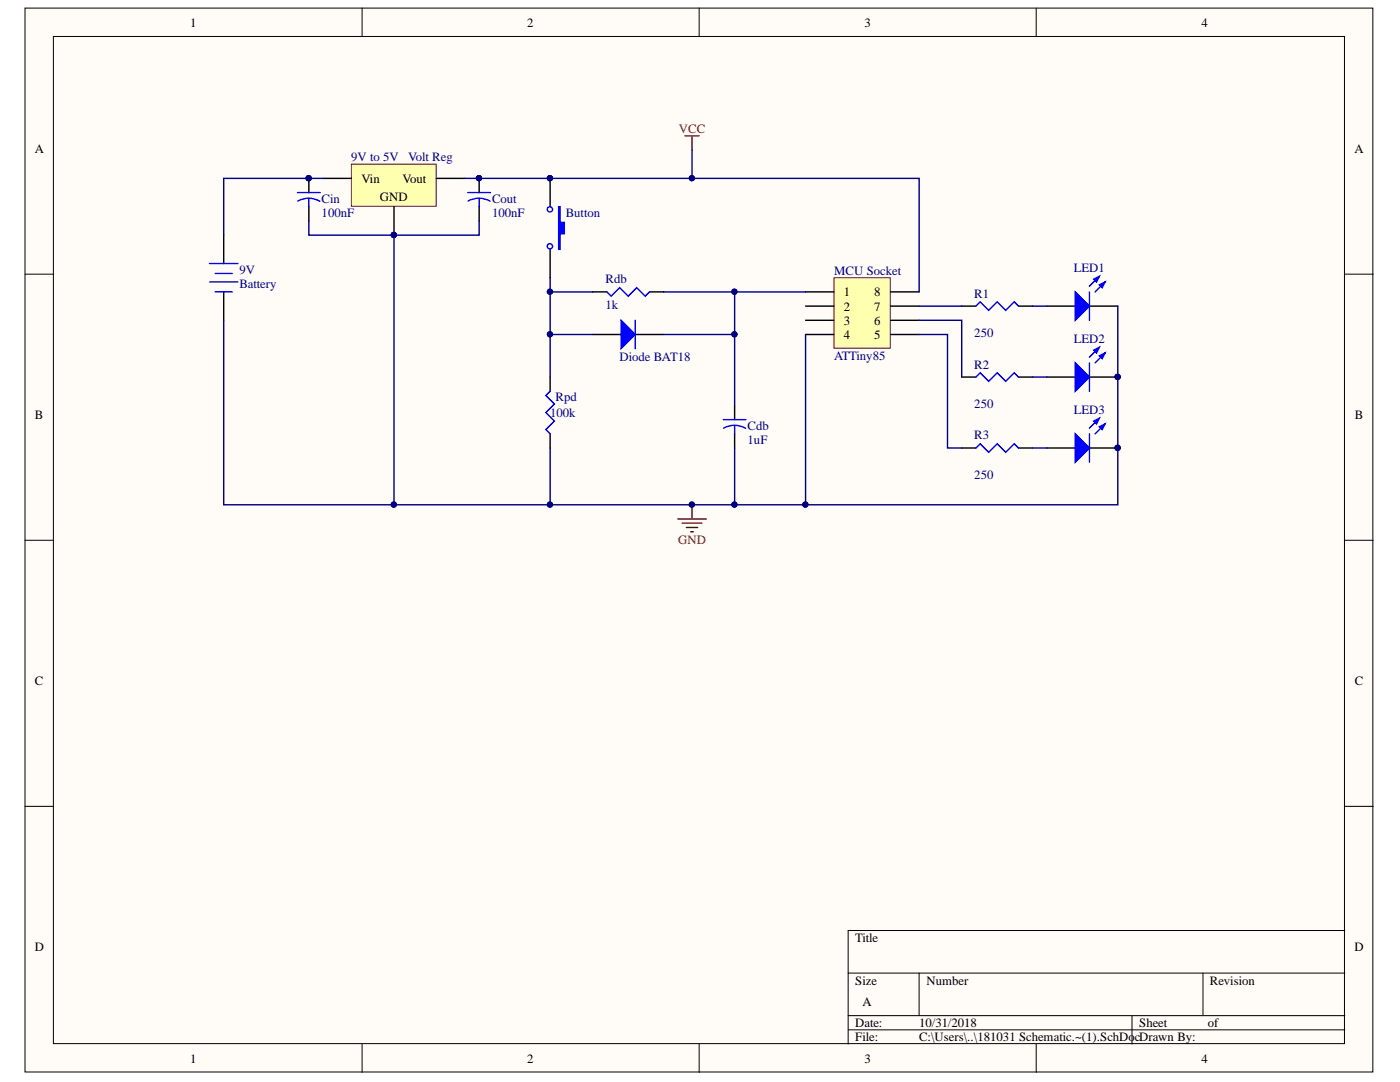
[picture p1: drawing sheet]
<svg xmlns="http://www.w3.org/2000/svg" width="279mm" height="216mm" viewBox="0 0 279 216" stroke-linecap="round" stroke-linejoin="round" font-family="sans-serif">
<g fill="#fffcf8" stroke="#000" stroke-width=".2">
<path d="M5 1.6h269v212.3h-269z"/>
<path d="M10.7 7.3h257.6v200.9h-257.6z"/>
</g>
<g fill="none" stroke="#000" stroke-width=".2">
<path d="M72.3 1.6v5.7M139.5 1.6v5.7M206.8 1.6v5.7M5 54.7h5.7M268.4 54.7h5.7M5 107.8h5.7M268.4 107.8h5.7M5 160.9h5.7M268.4 160.9h5.7M169.3 194.2h99.1M183.4 194.2v8.5M240.1 194.2v8.5"/>
<path d="M268.4 185.7h-99.1v22.6M72.3 208.3v5.7M139.5 208.3v5.7M169.3 202.7h99.1M169.3 205.5h99.1M206.8 208.3v5.7M225.9 202.7v5.6"/>
</g>
<path d="M191.9 61.1h2.9M203.3 61.1h2.8" fill="none" stroke="#000" stroke-width=".28"/>
<path d="M194.8 61.1l.8-.9 1.7 1.7 1.7-1.7 1.7 1.7 1.7-1.7 .9 .9" fill="none" stroke="#00f" stroke-width=".28"/>
<path d="M166.4 55.4h11.3v14.1h-11.3z" fill="#ffffb0" stroke="#800000" stroke-width=".2"/>
<path d="M109.8 35.6v5.7M109.8 49.8v5.6M160.8 58.2h5.6M177.8 58.2h5.6M160.8 61.1h5.6M160.8 63.9h5.6M160.8 66.7h5.6M177.8 61.1h5.6M177.8 63.9h5.6M177.8 66.7h5.6" fill="none" stroke="#000" stroke-width=".28"/>
<path d="M135.3 103.6h5.6M136.1 104.4h4M137 105.3h2.2M137.8 106.1h.6M138.1 100.7v2.9" fill="none" stroke="#800000" stroke-width=".28"/>
<g fill="#000080" stroke="#000080" stroke-width=".2">
<circle cx="138.1" cy="100.7" r=".52"/>
<circle cx="109.7" cy="35.6" r=".52"/>
</g>
<path d="M111.5 41.3h.3v3.1h.8v2.2h-.8v3.2h-.3z" fill-rule="evenodd" fill="#00f"/>
<g fill="none" stroke="#00f" stroke-width=".28">
<path d="M111.5 41.3h.3v3.1h.8v2.2h-.8v3.2h-.3z"/>
<circle cx="109.7" cy="49.1" r=".52"/>
<circle cx="109.7" cy="41.8" r=".52"/>
</g>
<g fill="#000080" stroke="#000080" stroke-width=".2">
<circle cx="109.7" cy="35.6" r=".52"/>
<circle cx="223" cy="89.4" r=".52"/>
</g>
<path d="M208.9 89.4h5.7M217.4 89.4h5.7" fill="none" stroke="#000" stroke-width=".28"/>
<path d="M214.6 86.6l2.8 2.8-2.8 2.8z" fill="#00f"/>
<path d="M214.6 86.6l2.8 2.8-2.8 2.8zM219.4 83.4l-2 2M220.5 84.6l-1.9 2" fill="none" stroke="#00f" stroke-width=".28"/>
<path d="M219.4 85.1l1.1-.5-.5 1.1z" fill="#00f"/>
<path d="M219.4 85.1l1.1-.5-.5 1.1z" fill="none" stroke="#00f" stroke-width=".28"/>
<path d="M218.3 84l1.1-.6-.6 1.2z" fill="#00f"/>
<path d="M217.4 86.6v5.6M218.3 84l1.1-.6-.6 1.2z" fill="none" stroke="#00f" stroke-width=".28"/>
<circle cx="223" cy="89.4" r=".52" fill="#000080" stroke="#000080" stroke-width=".2"/>
<path d="M208.9 61.1h5.7M217.4 61.1h5.7" fill="none" stroke="#000" stroke-width=".28"/>
<path d="M214.6 58.2l2.8 2.9-2.8 2.8z" fill="#00f"/>
<path d="M214.6 58.2l2.8 2.9-2.8 2.8zM219.4 55.1l-2 2M220.5 56.3l-1.9 1.9" fill="none" stroke="#00f" stroke-width=".28"/>
<path d="M219.4 56.8l1.1-.5-.5 1.1z" fill="#00f"/>
<path d="M219.4 56.8l1.1-.5-.5 1.1z" fill="none" stroke="#00f" stroke-width=".28"/>
<path d="M218.3 55.7l1.1-.6-.6 1.2z" fill="#00f"/>
<path d="M217.4 58.2v5.7M218.3 55.7l1.1-.6-.6 1.2z" fill="none" stroke="#00f" stroke-width=".28"/>
<path d="M208.9 75.2h5.7M217.4 75.2h5.7" fill="none" stroke="#000" stroke-width=".28"/>
<circle cx="223" cy="75.2" r=".52" fill="#000080" stroke="#000080" stroke-width=".2"/>
<path d="M214.6 72.4l2.8 2.8-2.8 2.9z" fill="#00f"/>
<path d="M214.6 72.4l2.8 2.8-2.8 2.9zM219.4 69.3l-2 2M220.5 70.4l-1.9 2" fill="none" stroke="#00f" stroke-width=".28"/>
<path d="M219.4 71l1.1-.6-.5 1.2z" fill="#00f"/>
<path d="M219.4 71l1.1-.6-.5 1.2z" fill="none" stroke="#00f" stroke-width=".28"/>
<path d="M218.3 69.9l1.1-.6-.6 1.1z" fill="#00f"/>
<path d="M41.8 56.3h5.7M41.8 52.6h5.7M42.9 54.6h3.4M42.9 58.2h3.4M217.4 72.4v5.7M218.3 69.9l1.1-.6-.6 1.1z" fill="none" stroke="#00f" stroke-width=".28"/>
<circle cx="223" cy="75.2" r=".52" fill="#000080" stroke="#000080" stroke-width=".2"/>
<path d="M44.6 46.9v5.7M44.6 58.2v5.7" fill="none" stroke="#000" stroke-width=".28"/>
<path d="M70.1 32.8h16.9v8.4h-16.9z" fill="#ffffb0" stroke="#800000" stroke-width=".2"/>
<g fill="none" stroke="#000" stroke-width=".28">
<path d="M61.6 35.6v2.8M64.5 35.6h5.6M87.1 35.6h5.7M95.6 35.6v2.8M61.6 41.3v2.8M78.6 41.3v5.6M95.6 41.3v2.8M118.3 58.2h2.8M129.6 58.2h2.8M109.8 75.2v2.9M118.3 66.7h5.7M126.8 66.7h5.6"/>
<path d="M191.9 75.2h2.9M203.3 75.2h2.8M109.8 86.6v2.8M191.9 89.4h2.9M203.3 89.4h2.8"/>
</g>
<g fill="#000080" stroke="#000080" stroke-width=".2">
<circle cx="78.6" cy="46.9" r=".52"/>
<circle cx="61.6" cy="35.6" r=".52"/>
<circle cx="95.6" cy="35.6" r=".52"/>
</g>
<path d="M59.4 38.4h4.5M61.6 39.6l1.4 .2 .8 .4M61.6 39.6h-.9l-1.3 .5M61.6 39.6v1.7M93.4 38.4h4.5M95.6 39.6l1.4 .2 .8 .4M95.6 39.6h-.9l-1.3 .5M95.6 39.6v1.7M121.1 58.2l.9 .9 1.7-1.7 1.7 1.7 1.7-1.7 1.7 1.7 .8-.9M109.8 78.1l-.9 .8 1.7 1.7-1.7 1.7 1.7 1.7-1.7 1.7 .9 .9M194.8 75.2l.8-.8 1.7 1.7 1.7-1.7 1.7 1.7 1.7-1.7 .9 .8M194.8 89.4l.8-.9 1.7 1.7 1.7-1.7 1.7 1.7 1.7-1.7 .9 .9" fill="none" stroke="#00f" stroke-width=".28"/>
<path d="M136.7 27.1h2.8M138.1 27.1v2.8" fill="none" stroke="#800000" stroke-width=".28"/>
<path d="M124 63.9l2.8 2.8-2.8 2.9z" fill="#00f"/>
<path d="M124 63.9l2.8 2.8-2.8 2.9zM126.8 63.9v5.7M144.3 83.7h4.6M146.6 84.9l1.4 .2 .8 .4M146.6 84.9l-.9 .1-1.3 .4M146.6 84.9v1.7" fill="none" stroke="#00f" stroke-width=".28"/>
<path d="M146.6 80.9v2.8M146.6 86.6v2.8" fill="none" stroke="#000" stroke-width=".28"/>
<g fill="none" stroke="#000080" stroke-width=".28">
<path d="M64.5 35.6h-19.9v11.3M138.1 29.9v5.7h-45.3M138.1 35.6h45.3v22.6M61.6 44.1v2.8h34v-2.8M78.6 46.9v53.8h31.2M109.8 55.4v2.8h8.5M109.8 58.2v8.5h8.5M132.4 58.2h14.2v8.5M146.6 58.2h14.2M44.6 63.9v36.8h34M109.8 66.7v8.5M132.4 66.7h14.2v14.2"/>
<path d="M160.8 66.7v34h-14.2M183.4 63.9h8.5v11.3M183.4 66.7h5.7v22.7h2.8M183.4 61.1h8.5M206.1 61.1h2.8M206.1 75.2h2.8M223.1 61.1v39.6h-62.3M109.8 89.4v11.3h36.8v-11.3M206.1 89.4h2.8"/>
</g>
<g fill="#000080" stroke="#000080" stroke-width=".2">
<circle cx="61.6" cy="35.6" r=".52"/>
<circle cx="78.6" cy="46.9" r=".52"/>
<circle cx="138.1" cy="35.6" r=".52"/>
<circle cx="109.7" cy="35.6" r=".52"/>
<circle cx="95.6" cy="35.6" r=".52"/>
<circle cx="109.7" cy="58.2" r=".52"/>
<circle cx="109.7" cy="66.7" r=".52"/>
<circle cx="78.6" cy="100.7" r=".52"/>
<circle cx="109.7" cy="100.7" r=".52"/>
<circle cx="146.6" cy="100.7" r=".52"/>
<circle cx="138.1" cy="100.7" r=".52"/>
<circle cx="146.6" cy="66.7" r=".52"/>
<circle cx="146.6" cy="58.2" r=".52"/>
<circle cx="160.7" cy="100.7" r=".52"/>
<circle cx="223" cy="75.2" r=".52"/>
<circle cx="223" cy="89.4" r=".52"/>
</g>
<g font-size="2.5">
<text x="38" y="5.3">1</text>
<text x="105.2" y="5.3">2</text>
<text x="172.5" y="5.3">3</text>
<text x="239.8" y="5.3">4</text>
<text x="6.9" y="30.4">A</text>
<text x="270.3" y="30.4">A</text>
<text x="72.1" y="36.4">Vin</text>
<text x="75.8" y="40.2">GND</text>
<text x="80.3" y="36.4">Vout</text>
<text x="168.4" y="59.1">1</text>
<text x="174.5" y="59.1">8</text>
<text x="168.4" y="62">2</text>
<text x="168.4" y="64.8">3</text>
<text x="174.5" y="62">7</text>
<text x="174.5" y="64.8">6</text>
<text x="168.4" y="67.6">4</text>
<text x="174.5" y="67.6">5</text>
<text x="6.9" y="83.5">B</text>
<text x="270.4" y="83.5">B</text>
<text x="6.9" y="136.6">C</text>
<text x="270.4" y="136.6">C</text>
<text x="6.9" y="189.7">D</text>
<text x="170.7" y="187.9">Title</text>
<text x="270.3" y="189.7">D</text>
<text x="170.7" y="196.5">Size</text>
<text x="184.9" y="196.5">Number</text>
<text x="241.5" y="196.5">Revision</text>
<text x="172.1" y="200.7">A</text>
<text x="170.7" y="204.9">Date:</text>
<text x="170.7" y="207.7">File:</text>
<text x="183.4" y="204.9">10/31/2018</text>
<text x="183.4" y="207.7">C:\Users\..\181031 Schematic.~(1).SchDocDrawn By:</text>
<text x="227.3" y="204.9">Sheet</text>
<text x="241.1" y="204.9">of</text>
<text x="38" y="212">1</text>
<text x="105.2" y="212">2</text>
<text x="172.5" y="212">3</text>
<text x="239.8" y="212">4</text>
</g>
<g font-size="2.5" fill="#800000">
<text x="135.5" y="26.5">VCC</text>
<text x="135.3" y="108.6">GND</text>
</g>
<g font-size="2.5" fill="#000080">
<text x="70.1" y="32.2">9V to 5V</text>
<text x="81.4" y="32.2">Volt Reg</text>
<text x="64.2" y="40.4">Cin</text>
<text x="98.2" y="40.4">Cout</text>
<text x="64.2" y="43.3">100nF</text>
<text x="98.2" y="43.3">100nF</text>
<text x="112.9" y="43.3">Button</text>
<text x="47.8" y="54.6">9V</text>
<text x="47.8" y="57.4">Battery</text>
<text x="120.9" y="56.6">Rdb</text>
<text x="166.4" y="54.9">MCU Socket</text>
<text x="194.4" y="59.4">R1</text>
<text x="214.3" y="54.3">LED1</text>
<text x="120.9" y="61.6">1k</text>
<text x="166.4" y="71.9">ATTiny85</text>
<text x="194.4" y="67.3">250</text>
<text x="214.3" y="68.5">LED2</text>
<text x="123.7" y="72.1">Diode BAT18</text>
<text x="194.4" y="73.6">R2</text>
<text x="109.8" y="83.2">100k</text>
<text x="110.9" y="80.1">Rpd</text>
<text x="194.4" y="81.5">250</text>
<text x="214.3" y="82.6">LED3</text>
<text x="149.2" y="88.6">1uF</text>
<text x="149.2" y="85.7">Cdb</text>
<text x="194.4" y="87.7">R3</text>
<text x="194.4" y="95.6">250</text>
</g>
</svg>
